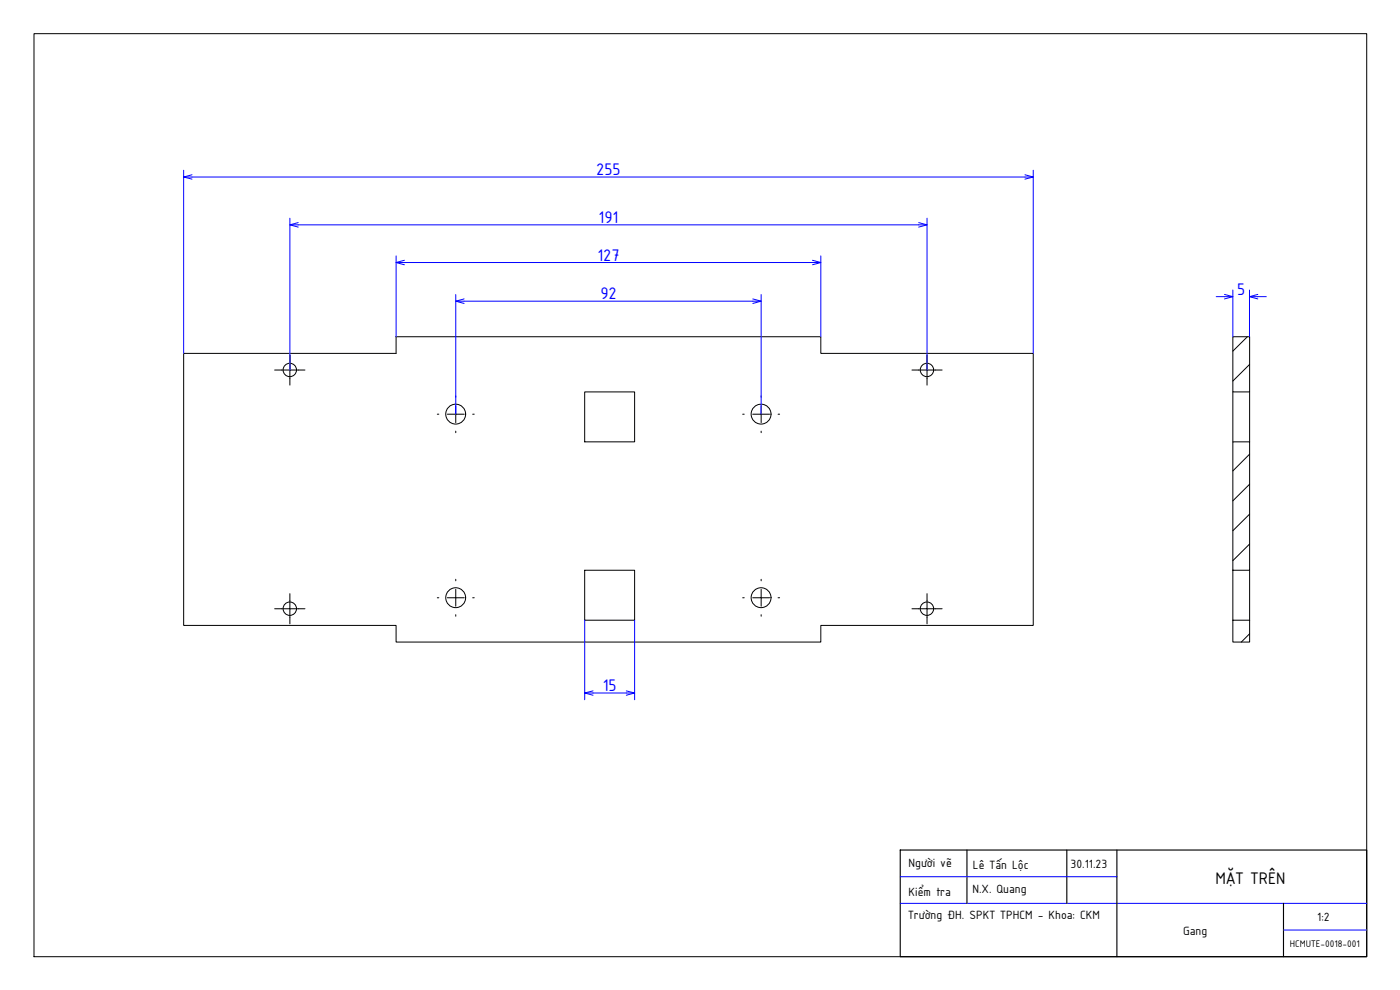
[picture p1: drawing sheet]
<svg xmlns="http://www.w3.org/2000/svg" width="420mm" height="297mm" viewBox="0 0 420 297" stroke-linecap="round" stroke-linejoin="round" font-family="sans-serif">
<!-- layer: NetDam -->
<g fill="none" stroke="#000" stroke-width=".3">
<path d="M10.2 10.1h400v276.9h-400zM55.1 106h63.8v-5h127.4v5h63.8v81.6h-63.8v5h-127.4v-5h-63.8zM175.5 117.6h15v15h-15zM370 101h5v16.6h-5zM370 117.6v15M374.4 101l-4.4 4.4M375 117.6v15M375 109.3l-5 5M370 132.6h5v38.5h-5zM375 136.3l-5 5M375 145.3l-5 5M375 154.2l-5 5"/>
<path d="M175.5 171.1h15v15h-15zM370 171.1v15M375 171.1v15M375 163.2l-5 5M370 186.1h5v6.5h-5zM370.1 186.1l-.1 .1M375 190.1l-2.5 2.5"/>
<circle cx="87" cy="111" r="2.01"/>
<circle cx="278.2" cy="111" r="2.01"/>
<circle cx="136.8" cy="124.3" r="2.98"/>
<circle cx="228.4" cy="124.3" r="2.98"/>
<circle cx="136.8" cy="179.3" r="2.98"/>
<circle cx="228.4" cy="179.3" r="2.98"/>
<circle cx="87" cy="182.6" r="2.01"/>
<circle cx="278.2" cy="182.6" r="2.01"/>
</g>
<!-- layer: DuongTam -->
<g fill="none" stroke="#000" stroke-width=".3">
<path d="M87 106.5v4.5h-4.6M91.5 111h-4.5v4.6M136.8 118.8v.4M228.4 118.8v.4M278.2 106.5v4.5h-4.5M282.7 111h-4.5v4.6M131.2 124.3h.5M136.8 121.7v2.6h-2.6M136.8 129.4v.4M139.3 124.3h-2.5v2.5M141.9 124.3h.4M222.9 124.3h.5"/>
<path d="M228.4 121.7v2.6h-2.5M228.4 129.4v.4M231 124.3h-2.6v2.5M233.5 124.3h.5M87 178.1v4.6h-4.6M131.2 179.4h.5M136.8 176.8v2.6h-2.6M136.8 173.8v.5M139.3 179.4h-2.5v2.5M141.9 179.4h.4M222.9 179.4h.5M228.4 176.8v2.6h-2.5"/>
<path d="M228.4 173.8v.5M231 179.4h-2.6v2.5M233.5 179.4h.5M278.2 178.1v4.6h-4.5M91.5 182.7h-4.5v4.5M136.8 184.4v.5M228.4 184.4v.5M282.7 182.7h-4.5v4.5"/>
</g>
<!-- layer: NetDam -->
<path d="M270.2 255h140v32h-140zM290.2 255v16M320.2 255v16M335.2 255v32M385.2 271v16" fill="none" stroke="#000" stroke-width=".34"/>
<!-- layer: Netmanh -->
<g fill="none" stroke="#00f" stroke-width=".3">
<path d="M55.1 51.1v54.9M57.6 53.1h250M310.1 51.1v54.9M87 65.5v45.5M89.5 67.5h186.2M118.9 76.8v24.2M121.4 78.8h122.4M246.3 76.8v24.2M278.2 65.5v45.5M136.8 88.4v35.9M139.3 90.4h86.6M228.4 88.4v35.9"/>
<path d="M365 89h2.5M370 87v14M375 87v14M377.5 89h2.5M175.5 186.1v23.9M190.5 186.1v23.9M178 207.9h10M270.2 271h140M270.2 263h65M385.2 279h25"/>
</g>
<!-- layer: 0 -->
<g fill="none" stroke="#00f" stroke-width=".3">
<path d="M55.1 53.1h2.5M57.6 52.4l-2.5 .7 2.5 .6M307.6 52.4l2.5 .7-2.5 .6M307.6 53.1h2.5M87 67.5h2.5M89.5 66.8l-2.5 .7 2.5 .6M118.9 78.8h2.5M121.4 78.1l-2.5 .7 2.5 .6M243.8 78.1l2.5 .7-2.5 .6M243.8 78.8h2.5M275.7 66.8l2.5 .7-2.5 .6M275.7 67.5h2.5"/>
<path d="M136.8 90.4h2.5M139.3 89.7l-2.5 .7 2.5 .6M225.9 89.7l2.5 .7-2.5 .6M225.9 90.4h2.5M367.5 88.3l2.5 .7-2.5 .7M367.5 89h2.5M375 89h2.5M377.5 88.3l-2.5 .7 2.5 .7M175.5 207.9h2.5M178 207.3l-2.5 .6 2.5 .7M188 207.3l2.5 .6-2.5 .7M188 207.9h2.5"/>
</g>
<g font-size="5.4" fill="#00f">
<text x="178.9" y="52.6">255</text>
<text x="179.6" y="67">191</text>
<text x="179.3" y="78.3">127</text>
<text x="180.2" y="89.9">92</text>
<text x="371.3" y="88.5">5</text>
<text x="180.9" y="207.5">15</text>
</g>
<text font-size="5.4" x="364.8" y="265.2">MẶT TRÊN</text>
<g font-size="3.9">
<text x="272.7" y="260.1">Người vẽ</text>
<text x="292" y="260.8">Lê Tấn Lộc</text>
<text x="321.3" y="260.3">30.11.23</text>
<text x="272.7" y="268.7">Kiểm tra</text>
<text x="291.8" y="267.9">N.X. Quang</text>
<text x="272.5" y="275.8">Trường ĐH. SPKT TPHCM - Khoa: CKM</text>
<text x="355" y="280.6">Gang</text>
<text x="395.3" y="276.3">1:2</text>
</g>
<text font-size="3.1" x="387.1" y="284">HCMUTE-0018-001</text>
</svg>
